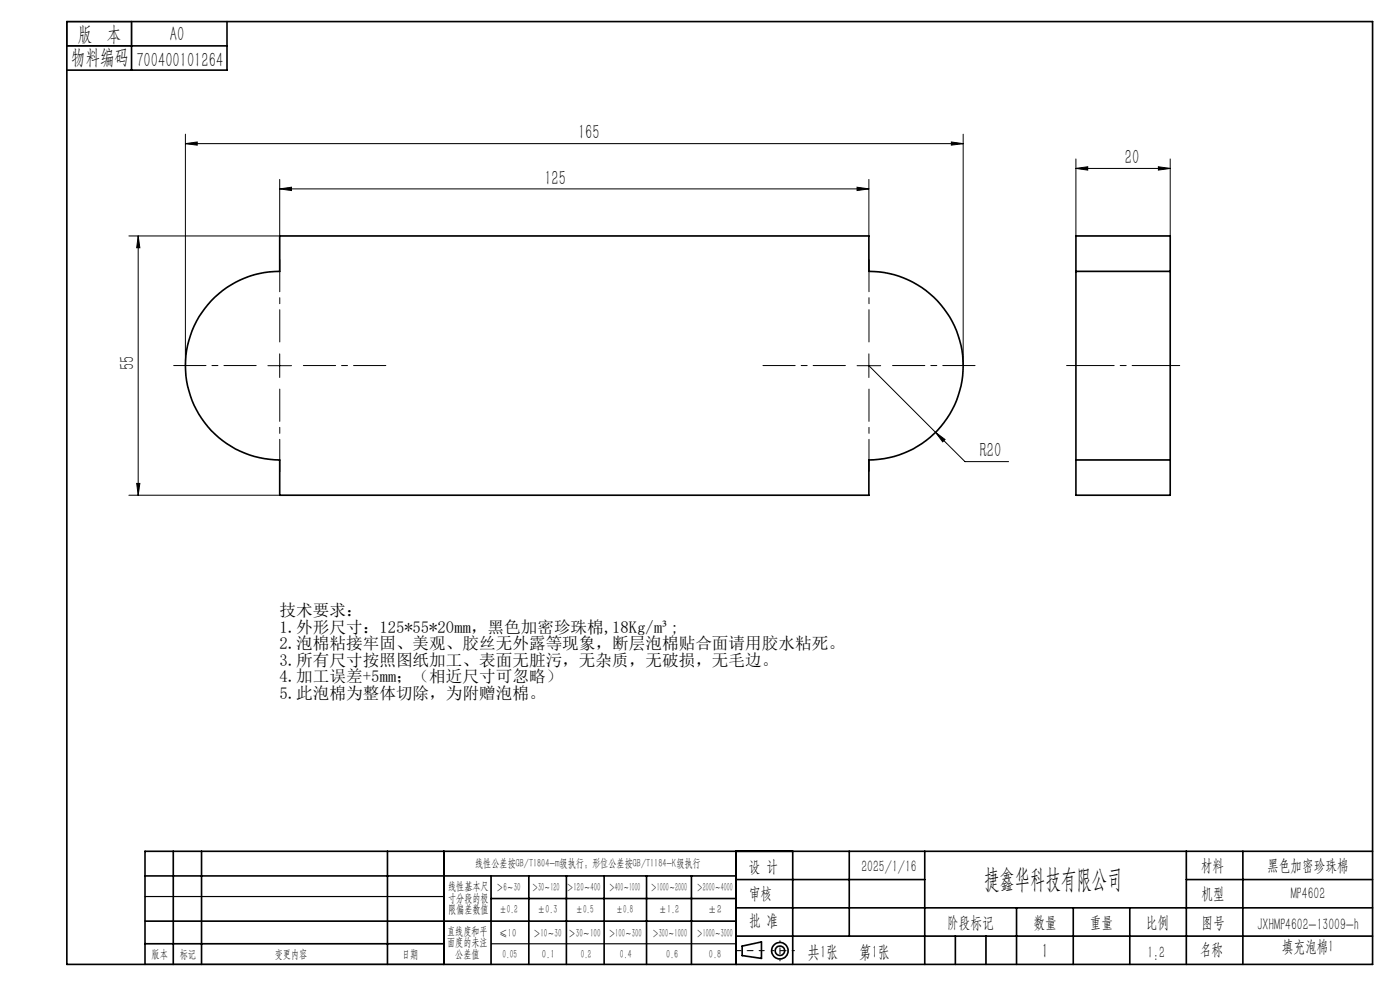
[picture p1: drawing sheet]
<svg xmlns="http://www.w3.org/2000/svg" width="297mm" height="210mm" viewBox="0 0 297 210" stroke-linecap="round" stroke-linejoin="round" font-family="sans-serif">
<g fill="none" stroke="#000" stroke-width=".35">
<path d="M14.2 4.6h277v200h-277zM14.2 9.7h34M27.9 4.6v10.3M48.2 4.6v10.3h-34M228.2 57.6v40M228.2 57.6v-7.5h20v7.5M228.2 57.6h20M248.2 57.6v40M44.8 63.8a19.9 19.9 0 0 1 14.5-6.2v-7.5h125v7.5a20 20 0 0 1 20 20 20 20 0 0 1-20 20v7.4h-125v-7.4a20 20 0 0 1-18.3-12.1 20 20 0 0 1 3.8-21.7zM228.2 97.6v7.4h20v-7.4M228.2 97.6h20M30.8 195.4h125.4"/>
<path d="M30.8 185.8h125.4M36.8 180.6v24M42.8 180.6v24M82.2 180.6v24M94.2 180.6v24M104.2 185.8v18.8M104.2 190.6h52M112.2 185.8v18.8M120.2 185.8v18.8M128.2 185.8v18.8M137.2 185.8v18.8M146.7 185.8v18.8"/>
<path d="M156.2 180.6v24M156.2 186.6h40M156.2 198.6h135M156.2 192.6h135M168.2 180.6v24M180.2 180.6v18M196.2 180.6v24M202.7 198.6v6M209.2 198.6v6M215.7 192.6v12M227.7 192.6v12M239.7 192.6v12"/>
<path d="M251.7 186.6h39.5M251.7 180.6v24M263.7 180.6v24M291.2 180.6h-260.4v24M30.8 200.2h63.4M157.4 200.7l4.1-.9v3.5l-4.1-.6z"/>
<circle cx="165.5" cy="201.7" r="1.74"/>
<circle cx="165.5" cy="201.7" r="1"/>
</g>
<g fill="none" stroke="#000" stroke-width=".21">
<path d="M39.3 30.5l2.5-.4v.7zM39.3 28.5v49.1M39.3 30.5h165M59.3 38.1v12h-32M181.8 39.7l2.5 .4-2.5 .3zM184.3 38.1v12M201.8 30.1l2.5 .4-2.5 .3zM204.3 28.5v49.1M228.2 35.7l2.6-.3v.7zM228.2 33.7v16.4M228.2 35.7h20M245.7 35.4l2.5 .3-2.5 .4z"/>
<path d="M248.2 33.7v16.4M29.3 50.1l.4 2.5h-.7zM29.3 50.1v54.9M59.3 40.1l2.5-.4v.7zM59.3 40.1h125M56.8 77.6h5M59.3 75.1v5M181.8 77.6h5M184.3 75.1v5M184.3 77.6l20.4 20.3h9.3M198.5 91.7l2 1.5-.5 .5zM27.3 105h32"/>
<path d="M29 102.5h.7l-.4 2.5z"/>
</g>
<path d="M54.3 77.5h-17.5M59.3 72.5v-17.5M64.3 77.5h17.5M179.3 77.5h-17.5M184.3 72.5v-17.5M189.3 77.5h17.5M59.3 82.5v17.5M184.3 82.5v17.5" fill="none" stroke="#000" stroke-width=".21" stroke-dasharray="15.2 1.3 1.3 1.3" stroke-dashoffset="8.4"/>
<path d="M250.3 77.5h-24" fill="none" stroke="#000" stroke-width=".21" stroke-dasharray="15.2 1.3 1.3 1.3" stroke-dashoffset="5.1"/>
<path d="M162.1 201.7h-6" fill="none" stroke="#000" stroke-width=".21" stroke-dasharray="15.2 1.3 1.3 1.3" stroke-dashoffset="14.1"/>
<path d="M168.5 201.7h-4.8" fill="none" stroke="#000" stroke-width=".21" stroke-dasharray="15.2 1.3 1.3 1.3" stroke-dashoffset="14.7"/>
<path d="M165.5 199.6v4.2" fill="none" stroke="#000" stroke-width=".21" stroke-dasharray="15.2 1.3 1.3 1.3" stroke-dashoffset="15"/>
<path d="M14.2 4.6h13.7v5.1h-13.7zM30.8 190.2h63.4M30.8 204.6h63.4M104.2 200.2h52" fill="none" stroke="#000" stroke-width=".25"/>
<g fill="#000">
<path d="M59.3 40.1l2.5-.4v.7zM181.8 39.7l2.5 .4-2.5 .3zM198.5 91.7l1.5 2 .5-.5zM39.3 30.5l2.5-.4v.7zM201.8 30.1l2.5 .4-2.5 .3zM228.2 35.7l2.6-.3v.7zM245.7 35.4l2.5 .3-2.5 .4z"/>
<path d="M29 102.5h.7l-.4 2.5zM29.3 50.1l.4 2.5h-.7z"/>
</g>
<text font-size="5.6" x="208.8" y="188.3">捷鑫华科技有限公司</text>
<g font-size="4.4">
<text x="16.5" y="8.6">版 本</text>
<text x="36.1" y="8.6">A0</text>
<text x="15.1" y="13.7">物料编码</text>
<text x="28.9" y="14.2">700400101264</text>
<text x="122.6" y="29.6">165</text>
<text x="238.6" y="34.8">20</text>
<text x="115.5" y="39.2">125</text>
<text x="28.5" y="78.5" transform="rotate(-90 28.5 78.5)">55</text>
<text x="207.8" y="97">R20</text>
<text x="221" y="203.2">1</text>
</g>
<g font-size="3.8">
<text x="171.3" y="203.2">共1张</text>
<text x="182.3" y="203.2">第1张</text>
</g>
<g font-size="3.5">
<text x="59.3" y="130.7">技术要求：</text>
<text x="59.3" y="134.2">1.外形尺寸：125*55*20mm，黑色加密珍珠棉,18Kg/m³;</text>
<text x="59.3" y="137.7">2.泡棉粘接牢固、美观、胶丝无外露等现象，断层泡棉贴合面请用胶水粘死。</text>
<text x="59.3" y="141.2">3.所有尺寸按照图纸加工、表面无脏污，无杂质，无破损，无毛边。</text>
<text x="59.3" y="144.8">4.加工误差+5mm；（相近尺寸可忽略）</text>
<text x="59.3" y="148.3">5.此泡棉为整体切除，为附赠泡棉。</text>
<text x="158.9" y="184.9">设 计</text>
<text x="182.7" y="184.9">2025/1/16</text>
<text x="254.7" y="184.7">材料</text>
<text x="268.8" y="184.7">黑色加密珍珠棉</text>
<text x="158.9" y="190.8">审核</text>
<text x="254.9" y="190.7">机型</text>
<text x="273.8" y="190.8">MP4602</text>
<text x="158.9" y="196.5">批 准</text>
<text x="200.9" y="196.9">阶段标记</text>
<text x="219.3" y="196.9">数量</text>
<text x="231.2" y="196.9">重量</text>
<text x="243.1" y="196.9">比例</text>
<text x="254.9" y="196.9">图号</text>
<text x="266.8" y="197.3">JXHMP4602-13009-h</text>
<text x="243.4" y="203.2">1:2</text>
<text x="254.5" y="202.5">名称</text>
<text x="271.9" y="201.8">填充泡棉1</text>
</g>
<g font-size="2.5">
<text x="100.8" y="184">线性公差按GB/T1804-m级执行；形位公差按GB/T1184-K级执行</text>
<text x="95.1" y="188.8">线性基本尺</text>
<text x="95.1" y="191.3">寸分段的极</text>
<text x="105.3" y="189.1">＞6～30</text>
<text x="112.9" y="189.1">＞30～120</text>
<text x="120.2" y="188.9">＞120～400</text>
<text x="129.2" y="188.9">＞400～1000</text>
<text x="138.1" y="189.1">＞1000～2000</text>
<text x="147.8" y="189.1">＞2000～4000</text>
<text x="95.1" y="193.8">限偏差数值</text>
<text x="105.9" y="193.8">±0.2</text>
<text x="114.1" y="193.8">±0.3</text>
<text x="122.2" y="193.8">±0.5</text>
<text x="130.7" y="193.8">±0.8</text>
<text x="139.8" y="193.8">±1.2</text>
<text x="150.2" y="193.8">±2</text>
<text x="32.2" y="203.2">版本</text>
<text x="38.1" y="203.2">标记</text>
<text x="58.3" y="203.2">变更内容</text>
<text x="85.3" y="203.2">日期</text>
<text x="94.8" y="198.3">直线度和平</text>
<text x="94.8" y="200.7">面度的未注</text>
<text x="96.6" y="203.2">公差值</text>
<text x="105.9" y="198.7">≤10</text>
<text x="106.6" y="203.2">0.05</text>
<text x="113.2" y="198.7">＞10～30</text>
<text x="115" y="203.2">0.1</text>
<text x="120.6" y="198.7">＞30～100</text>
<text x="123.2" y="203.2">0.2</text>
<text x="129.1" y="198.7">＞100～300</text>
<text x="131.5" y="203.2">0.4</text>
<text x="138.4" y="198.7">＞300～1000</text>
<text x="141.3" y="203.2">0.6</text>
<text x="147.8" y="198.7">＞1000～3000</text>
<text x="150.4" y="203.2">0.8</text>
</g>
</svg>
